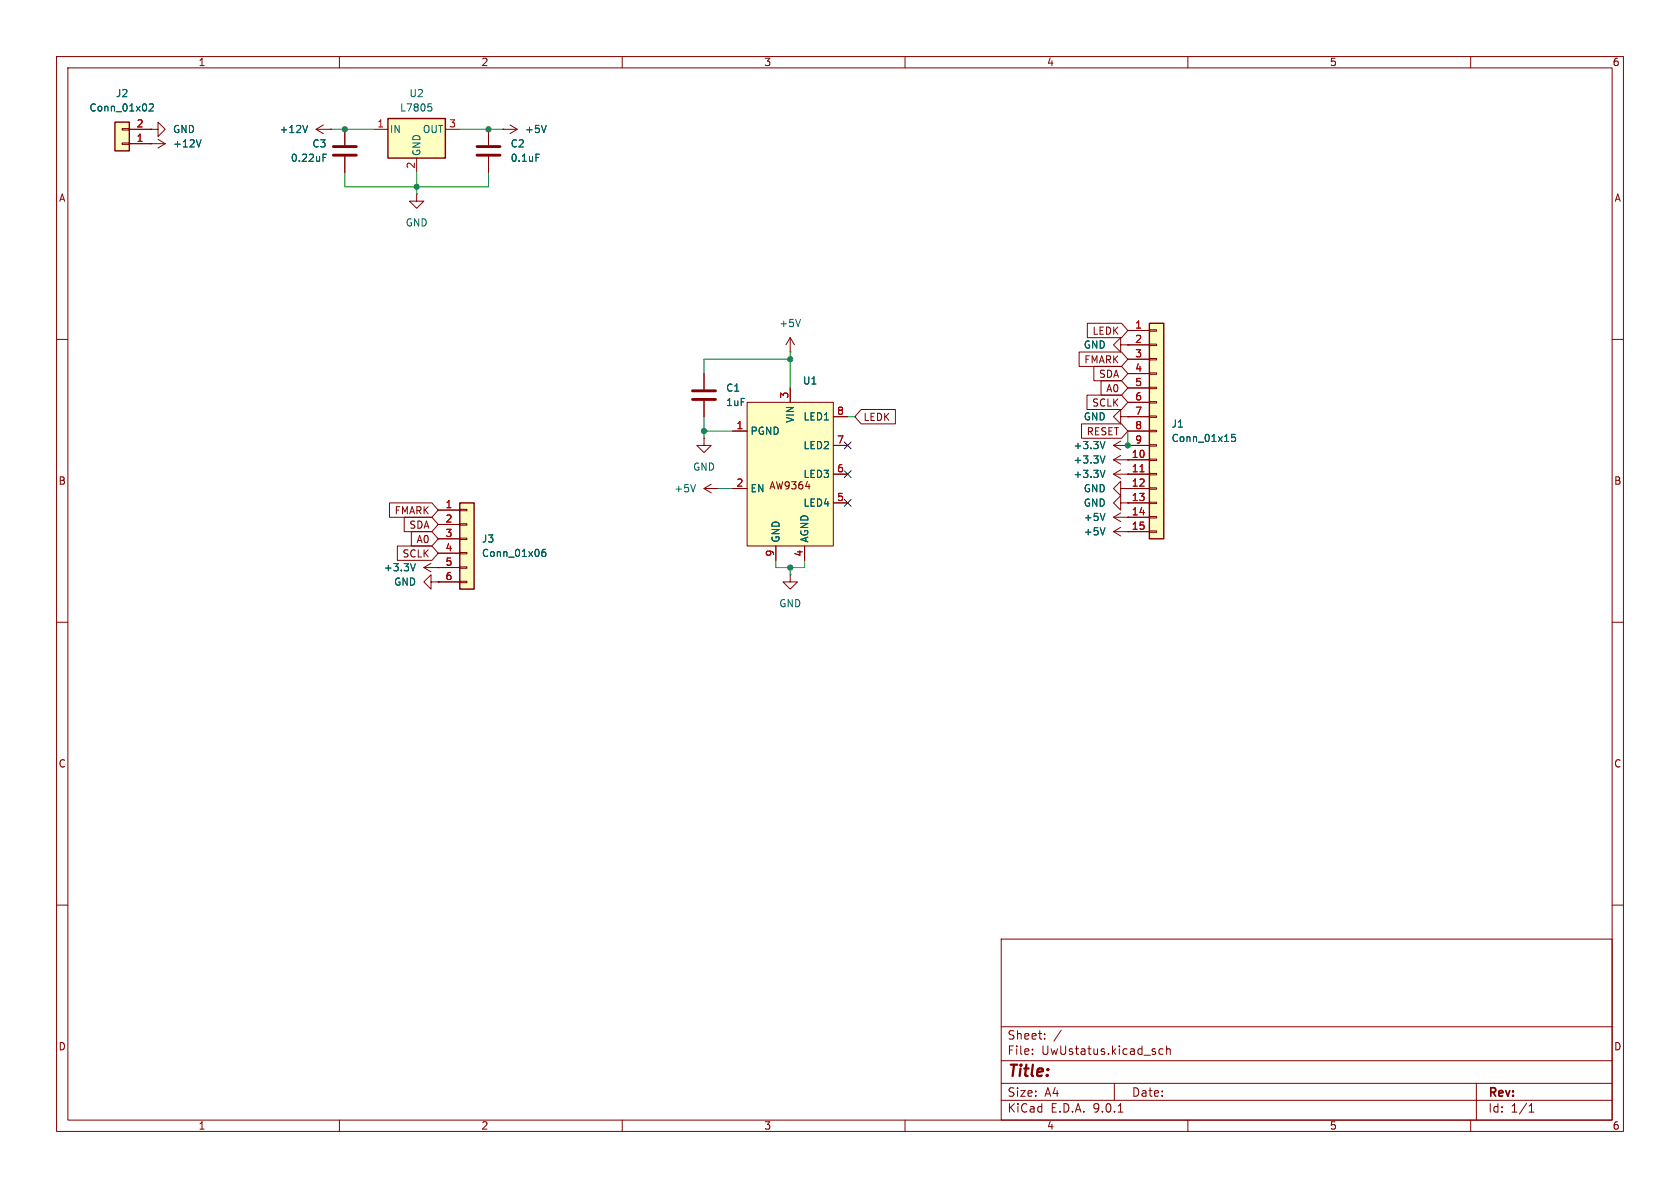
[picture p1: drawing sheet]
(kicad_sch
 (version 20250114)
 (generator "eeschema")
 (generator_version "9.0")
 (paper "A4")
 (lib_symbols
  (symbol "Chips:AW9364" (exclude_from_sim no) (in_bom yes) (on_board yes)
   (property "Reference" "U" (at 0 0 0) (effects (font (size 1.27 1.27))))
   (property "Value" "" (at 0 0 0) (effects (font (size 1.27 1.27))))
   (property "Footprint" "" (at 0 0 0) (effects (font (size 1.27 1.27)) (hide yes)))
   (property "Datasheet" "" (at 0 0 0) (effects (font (size 1.27 1.27)) (hide yes)))
   (property "Description" "" (at 0 0 0) (effects (font (size 1.27 1.27)) (hide yes)))
   (symbol "AW9364_1_1"
    (rectangle (start -7.62 12.7) (end 7.62 -12.7) (stroke (width 0) (type solid)) (fill (type background)))
    (text "AW9364" (at 0 -2.032 0) (effects (font (size 1.27 1.27))))
    (pin power_in line (at -10.16 7.62 0) (length 2.54) (name "PGND" (effects (font (size 1.27 1.27)))) (number "1" (effects (font (size 1.27 1.27)))))
    (pin input line (at -10.16 -2.54 0) (length 2.54) (name "EN" (effects (font (size 1.27 1.27)))) (number "2" (effects (font (size 1.27 1.27)))))
    (pin input line (at -2.54 -15.24 90) (length 2.54) (name "GND" (effects (font (size 1.27 1.27)))) (number "9" (effects (font (size 1.27 1.27)))))
    (pin power_in line (at 0 15.24 270) (length 2.54) (name "VIN" (effects (font (size 1.27 1.27)))) (number "3" (effects (font (size 1.27 1.27)))))
    (pin power_in line (at 2.54 -15.24 90) (length 2.54) (name "AGND" (effects (font (size 1.27 1.27)))) (number "4" (effects (font (size 1.27 1.27)))))
    (pin input line (at 10.16 10.16 180) (length 2.54) (name "LED1" (effects (font (size 1.27 1.27)))) (number "8" (effects (font (size 1.27 1.27)))))
    (pin input line (at 10.16 5.08 180) (length 2.54) (name "LED2" (effects (font (size 1.27 1.27)))) (number "7" (effects (font (size 1.27 1.27)))))
    (pin input line (at 10.16 0 180) (length 2.54) (name "LED3" (effects (font (size 1.27 1.27)))) (number "6" (effects (font (size 1.27 1.27)))))
    (pin input line (at 10.16 -5.08 180) (length 2.54) (name "LED4" (effects (font (size 1.27 1.27)))) (number "5" (effects (font (size 1.27 1.27))))))
   (embedded_fonts no))
  (symbol "Connector_Generic:Conn_01x02"
   (pin_names
    (offset 1.016) (hide yes)) (exclude_from_sim no) (in_bom yes) (on_board yes)
   (property "Reference" "J" (at 0 2.54 0) (effects (font (size 1.27 1.27))))
   (property "Value" "Conn_01x02" (at 0 -5.08 0) (effects (font (size 1.27 1.27))))
   (property "Footprint" "" (at 0 0 0) (effects (font (size 1.27 1.27)) (hide yes)))
   (property "Datasheet" "~" (at 0 0 0) (effects (font (size 1.27 1.27)) (hide yes)))
   (property "Description" "Generic connector, single row, 01x02, script generated (kicad-library-utils/schlib/autogen/connector/)" (at 0 0 0) (effects (font (size 1.27 1.27)) (hide yes)))
   (symbol "Conn_01x02_1_1"
    (rectangle (start -1.27 1.27) (end 1.27 -3.81) (stroke (width 0.254) (type default)) (fill (type background)))
    (rectangle (start -1.27 0.127) (end 0 -0.127) (stroke (width 0.1524) (type default)) (fill (type none)))
    (rectangle (start -1.27 -2.413) (end 0 -2.667) (stroke (width 0.1524) (type default)) (fill (type none)))
    (pin passive line (at -5.08 0 0) (length 3.81) (name "Pin_1" (effects (font (size 1.27 1.27)))) (number "1" (effects (font (size 1.27 1.27)))))
    (pin passive line (at -5.08 -2.54 0) (length 3.81) (name "Pin_2" (effects (font (size 1.27 1.27)))) (number "2" (effects (font (size 1.27 1.27))))))
   (embedded_fonts no))
  (symbol "Connector_Generic:Conn_01x06"
   (pin_names
    (offset 1.016) (hide yes)) (exclude_from_sim no) (in_bom yes) (on_board yes)
   (property "Reference" "J" (at 0 7.62 0) (effects (font (size 1.27 1.27))))
   (property "Value" "Conn_01x06" (at 0 -10.16 0) (effects (font (size 1.27 1.27))))
   (property "Footprint" "" (at 0 0 0) (effects (font (size 1.27 1.27)) (hide yes)))
   (property "Datasheet" "~" (at 0 0 0) (effects (font (size 1.27 1.27)) (hide yes)))
   (property "Description" "Generic connector, single row, 01x06, script generated (kicad-library-utils/schlib/autogen/connector/)" (at 0 0 0) (effects (font (size 1.27 1.27)) (hide yes)))
   (symbol "Conn_01x06_1_1"
    (rectangle (start -1.27 6.35) (end 1.27 -8.89) (stroke (width 0.254) (type default)) (fill (type background)))
    (rectangle (start -1.27 5.207) (end 0 4.953) (stroke (width 0.1524) (type default)) (fill (type none)))
    (rectangle (start -1.27 2.667) (end 0 2.413) (stroke (width 0.1524) (type default)) (fill (type none)))
    (rectangle (start -1.27 0.127) (end 0 -0.127) (stroke (width 0.1524) (type default)) (fill (type none)))
    (rectangle (start -1.27 -2.413) (end 0 -2.667) (stroke (width 0.1524) (type default)) (fill (type none)))
    (rectangle (start -1.27 -4.953) (end 0 -5.207) (stroke (width 0.1524) (type default)) (fill (type none)))
    (rectangle (start -1.27 -7.493) (end 0 -7.747) (stroke (width 0.1524) (type default)) (fill (type none)))
    (pin passive line (at -5.08 5.08 0) (length 3.81) (name "Pin_1" (effects (font (size 1.27 1.27)))) (number "1" (effects (font (size 1.27 1.27)))))
    (pin passive line (at -5.08 2.54 0) (length 3.81) (name "Pin_2" (effects (font (size 1.27 1.27)))) (number "2" (effects (font (size 1.27 1.27)))))
    (pin passive line (at -5.08 0 0) (length 3.81) (name "Pin_3" (effects (font (size 1.27 1.27)))) (number "3" (effects (font (size 1.27 1.27)))))
    (pin passive line (at -5.08 -2.54 0) (length 3.81) (name "Pin_4" (effects (font (size 1.27 1.27)))) (number "4" (effects (font (size 1.27 1.27)))))
    (pin passive line (at -5.08 -5.08 0) (length 3.81) (name "Pin_5" (effects (font (size 1.27 1.27)))) (number "5" (effects (font (size 1.27 1.27)))))
    (pin passive line (at -5.08 -7.62 0) (length 3.81) (name "Pin_6" (effects (font (size 1.27 1.27)))) (number "6" (effects (font (size 1.27 1.27))))))
   (embedded_fonts no))
  (symbol "Connector_Generic:Conn_01x15"
   (pin_names
    (offset 1.016) (hide yes)) (exclude_from_sim no) (in_bom yes) (on_board yes)
   (property "Reference" "J" (at 0 20.32 0) (effects (font (size 1.27 1.27))))
   (property "Value" "Conn_01x15" (at 0 -20.32 0) (effects (font (size 1.27 1.27))))
   (property "Footprint" "" (at 0 0 0) (effects (font (size 1.27 1.27)) (hide yes)))
   (property "Datasheet" "~" (at 0 0 0) (effects (font (size 1.27 1.27)) (hide yes)))
   (property "Description" "Generic connector, single row, 01x15, script generated (kicad-library-utils/schlib/autogen/connector/)" (at 0 0 0) (effects (font (size 1.27 1.27)) (hide yes)))
   (symbol "Conn_01x15_1_1"
    (rectangle (start -1.27 19.05) (end 1.27 -19.05) (stroke (width 0.254) (type default)) (fill (type background)))
    (rectangle (start -1.27 17.907) (end 0 17.653) (stroke (width 0.1524) (type default)) (fill (type none)))
    (rectangle (start -1.27 15.367) (end 0 15.113) (stroke (width 0.1524) (type default)) (fill (type none)))
    (rectangle (start -1.27 12.827) (end 0 12.573) (stroke (width 0.1524) (type default)) (fill (type none)))
    (rectangle (start -1.27 10.287) (end 0 10.033) (stroke (width 0.1524) (type default)) (fill (type none)))
    (rectangle (start -1.27 7.747) (end 0 7.493) (stroke (width 0.1524) (type default)) (fill (type none)))
    (rectangle (start -1.27 5.207) (end 0 4.953) (stroke (width 0.1524) (type default)) (fill (type none)))
    (rectangle (start -1.27 2.667) (end 0 2.413) (stroke (width 0.1524) (type default)) (fill (type none)))
    (rectangle (start -1.27 0.127) (end 0 -0.127) (stroke (width 0.1524) (type default)) (fill (type none)))
    (rectangle (start -1.27 -2.413) (end 0 -2.667) (stroke (width 0.1524) (type default)) (fill (type none)))
    (rectangle (start -1.27 -4.953) (end 0 -5.207) (stroke (width 0.1524) (type default)) (fill (type none)))
    (rectangle (start -1.27 -7.493) (end 0 -7.747) (stroke (width 0.1524) (type default)) (fill (type none)))
    (rectangle (start -1.27 -10.033) (end 0 -10.287) (stroke (width 0.1524) (type default)) (fill (type none)))
    (rectangle (start -1.27 -12.573) (end 0 -12.827) (stroke (width 0.1524) (type default)) (fill (type none)))
    (rectangle (start -1.27 -15.113) (end 0 -15.367) (stroke (width 0.1524) (type default)) (fill (type none)))
    (rectangle (start -1.27 -17.653) (end 0 -17.907) (stroke (width 0.1524) (type default)) (fill (type none)))
    (pin passive line (at -5.08 17.78 0) (length 3.81) (name "Pin_1" (effects (font (size 1.27 1.27)))) (number "1" (effects (font (size 1.27 1.27)))))
    (pin passive line (at -5.08 15.24 0) (length 3.81) (name "Pin_2" (effects (font (size 1.27 1.27)))) (number "2" (effects (font (size 1.27 1.27)))))
    (pin passive line (at -5.08 12.7 0) (length 3.81) (name "Pin_3" (effects (font (size 1.27 1.27)))) (number "3" (effects (font (size 1.27 1.27)))))
    (pin passive line (at -5.08 10.16 0) (length 3.81) (name "Pin_4" (effects (font (size 1.27 1.27)))) (number "4" (effects (font (size 1.27 1.27)))))
    (pin passive line (at -5.08 7.62 0) (length 3.81) (name "Pin_5" (effects (font (size 1.27 1.27)))) (number "5" (effects (font (size 1.27 1.27)))))
    (pin passive line (at -5.08 5.08 0) (length 3.81) (name "Pin_6" (effects (font (size 1.27 1.27)))) (number "6" (effects (font (size 1.27 1.27)))))
    (pin passive line (at -5.08 2.54 0) (length 3.81) (name "Pin_7" (effects (font (size 1.27 1.27)))) (number "7" (effects (font (size 1.27 1.27)))))
    (pin passive line (at -5.08 0 0) (length 3.81) (name "Pin_8" (effects (font (size 1.27 1.27)))) (number "8" (effects (font (size 1.27 1.27)))))
    (pin passive line (at -5.08 -2.54 0) (length 3.81) (name "Pin_9" (effects (font (size 1.27 1.27)))) (number "9" (effects (font (size 1.27 1.27)))))
    (pin passive line (at -5.08 -5.08 0) (length 3.81) (name "Pin_10" (effects (font (size 1.27 1.27)))) (number "10" (effects (font (size 1.27 1.27)))))
    (pin passive line (at -5.08 -7.62 0) (length 3.81) (name "Pin_11" (effects (font (size 1.27 1.27)))) (number "11" (effects (font (size 1.27 1.27)))))
    (pin passive line (at -5.08 -10.16 0) (length 3.81) (name "Pin_12" (effects (font (size 1.27 1.27)))) (number "12" (effects (font (size 1.27 1.27)))))
    (pin passive line (at -5.08 -12.7 0) (length 3.81) (name "Pin_13" (effects (font (size 1.27 1.27)))) (number "13" (effects (font (size 1.27 1.27)))))
    (pin passive line (at -5.08 -15.24 0) (length 3.81) (name "Pin_14" (effects (font (size 1.27 1.27)))) (number "14" (effects (font (size 1.27 1.27)))))
    (pin passive line (at -5.08 -17.78 0) (length 3.81) (name "Pin_15" (effects (font (size 1.27 1.27)))) (number "15" (effects (font (size 1.27 1.27))))))
   (embedded_fonts no))
  (symbol "Device:C"
   (pin_numbers (hide yes))
   (pin_names
    (offset 0.254)) (exclude_from_sim no) (in_bom yes) (on_board yes)
   (property "Reference" "C" (at 0.635 2.54 0) (effects (font (size 1.27 1.27)) (justify left)))
   (property "Value" "C" (at 0.635 -2.54 0) (effects (font (size 1.27 1.27)) (justify left)))
   (property "Footprint" "" (at 0.9652 -3.81 0) (effects (font (size 1.27 1.27)) (hide yes)))
   (property "Datasheet" "~" (at 0 0 0) (effects (font (size 1.27 1.27)) (hide yes)))
   (property "Description" "Unpolarized capacitor" (at 0 0 0) (effects (font (size 1.27 1.27)) (hide yes)))
   (symbol "C_0_1"
    (polyline (pts (xy -2.032 0.762) (xy 2.032 0.762)) (stroke (width 0.508) (type default)) (fill (type none)))
    (polyline (pts (xy -2.032 -0.762) (xy 2.032 -0.762)) (stroke (width 0.508) (type default)) (fill (type none))))
   (symbol "C_1_1"
    (pin passive line (at 0 3.81 270) (length 2.794) (name "~" (effects (font (size 1.27 1.27)))) (number "1" (effects (font (size 1.27 1.27)))))
    (pin passive line (at 0 -3.81 90) (length 2.794) (name "~" (effects (font (size 1.27 1.27)))) (number "2" (effects (font (size 1.27 1.27))))))
   (embedded_fonts no))
  (symbol "Regulator_Linear:L7805"
   (pin_names
    (offset 0.254)) (exclude_from_sim no) (in_bom yes) (on_board yes)
   (property "Reference" "U" (at -3.81 3.175 0) (effects (font (size 1.27 1.27))))
   (property "Value" "L7805" (at 0 3.175 0) (effects (font (size 1.27 1.27)) (justify left)))
   (property "Footprint" "" (at 0.635 -3.81 0) (effects (font (size 1.27 1.27)
    (italic yes)) (justify left) (hide yes)))
   (property "Datasheet" "http://www.st.com/content/ccc/resource/technical/document/datasheet/41/4f/b3/b0/12/d4/47/88/CD00000444.pdf/files/CD00000444.pdf/jcr:content/translations/en.CD00000444.pdf" (at 0 -1.27 0) (effects (font (size 1.27 1.27)) (hide yes)))
   (property "Description" "Positive 1.5A 35V Linear Regulator, Fixed Output 5V, TO-220/TO-263/TO-252" (at 0 0 0) (effects (font (size 1.27 1.27)) (hide yes)))
   (symbol "L7805_0_1"
    (rectangle (start -5.08 1.905) (end 5.08 -5.08) (stroke (width 0.254) (type default)) (fill (type background))))
   (symbol "L7805_1_1"
    (pin power_in line (at -7.62 0 0) (length 2.54) (name "IN" (effects (font (size 1.27 1.27)))) (number "1" (effects (font (size 1.27 1.27)))))
    (pin power_in line (at 0 -7.62 90) (length 2.54) (name "GND" (effects (font (size 1.27 1.27)))) (number "2" (effects (font (size 1.27 1.27)))))
    (pin power_out line (at 7.62 0 180) (length 2.54) (name "OUT" (effects (font (size 1.27 1.27)))) (number "3" (effects (font (size 1.27 1.27))))))
   (embedded_fonts no))
  (symbol "power:+12V"
   (power)
   (pin_numbers (hide yes))
   (pin_names
    (offset 0) (hide yes)) (exclude_from_sim no) (in_bom yes) (on_board yes)
   (property "Reference" "#PWR" (at 0 -3.81 0) (effects (font (size 1.27 1.27)) (hide yes)))
   (property "Value" "+12V" (at 0 3.556 0) (effects (font (size 1.27 1.27))))
   (property "Footprint" "" (at 0 0 0) (effects (font (size 1.27 1.27)) (hide yes)))
   (property "Datasheet" "" (at 0 0 0) (effects (font (size 1.27 1.27)) (hide yes)))
   (property "Description" "Power symbol creates a global label with name \"+12V\"" (at 0 0 0) (effects (font (size 1.27 1.27)) (hide yes)))
   (symbol "+12V_0_1"
    (polyline (pts (xy -0.762 1.27) (xy 0 2.54)) (stroke (width 0) (type default)) (fill (type none)))
    (polyline (pts (xy 0 2.54) (xy 0.762 1.27)) (stroke (width 0) (type default)) (fill (type none)))
    (polyline (pts (xy 0 0) (xy 0 2.54)) (stroke (width 0) (type default)) (fill (type none))))
   (symbol "+12V_1_1"
    (pin power_in line (at 0 0 90) (length 0) (name "~" (effects (font (size 1.27 1.27)))) (number "1" (effects (font (size 1.27 1.27))))))
   (embedded_fonts no))
  (symbol "power:+3.3V"
   (power)
   (pin_numbers (hide yes))
   (pin_names
    (offset 0) (hide yes)) (exclude_from_sim no) (in_bom yes) (on_board yes)
   (property "Reference" "#PWR" (at 0 -3.81 0) (effects (font (size 1.27 1.27)) (hide yes)))
   (property "Value" "+3.3V" (at 0 3.556 0) (effects (font (size 1.27 1.27))))
   (property "Footprint" "" (at 0 0 0) (effects (font (size 1.27 1.27)) (hide yes)))
   (property "Datasheet" "" (at 0 0 0) (effects (font (size 1.27 1.27)) (hide yes)))
   (property "Description" "Power symbol creates a global label with name \"+3.3V\"" (at 0 0 0) (effects (font (size 1.27 1.27)) (hide yes)))
   (symbol "+3.3V_0_1"
    (polyline (pts (xy -0.762 1.27) (xy 0 2.54)) (stroke (width 0) (type default)) (fill (type none)))
    (polyline (pts (xy 0 2.54) (xy 0.762 1.27)) (stroke (width 0) (type default)) (fill (type none)))
    (polyline (pts (xy 0 0) (xy 0 2.54)) (stroke (width 0) (type default)) (fill (type none))))
   (symbol "+3.3V_1_1"
    (pin power_in line (at 0 0 90) (length 0) (name "~" (effects (font (size 1.27 1.27)))) (number "1" (effects (font (size 1.27 1.27))))))
   (embedded_fonts no))
  (symbol "power:+5V"
   (power)
   (pin_numbers (hide yes))
   (pin_names
    (offset 0) (hide yes)) (exclude_from_sim no) (in_bom yes) (on_board yes)
   (property "Reference" "#PWR" (at 0 -3.81 0) (effects (font (size 1.27 1.27)) (hide yes)))
   (property "Value" "+5V" (at 0 3.556 0) (effects (font (size 1.27 1.27))))
   (property "Footprint" "" (at 0 0 0) (effects (font (size 1.27 1.27)) (hide yes)))
   (property "Datasheet" "" (at 0 0 0) (effects (font (size 1.27 1.27)) (hide yes)))
   (property "Description" "Power symbol creates a global label with name \"+5V\"" (at 0 0 0) (effects (font (size 1.27 1.27)) (hide yes)))
   (symbol "+5V_0_1"
    (polyline (pts (xy -0.762 1.27) (xy 0 2.54)) (stroke (width 0) (type default)) (fill (type none)))
    (polyline (pts (xy 0 2.54) (xy 0.762 1.27)) (stroke (width 0) (type default)) (fill (type none)))
    (polyline (pts (xy 0 0) (xy 0 2.54)) (stroke (width 0) (type default)) (fill (type none))))
   (symbol "+5V_1_1"
    (pin power_in line (at 0 0 90) (length 0) (name "~" (effects (font (size 1.27 1.27)))) (number "1" (effects (font (size 1.27 1.27))))))
   (embedded_fonts no))
  (symbol "power:GND"
   (power)
   (pin_numbers (hide yes))
   (pin_names
    (offset 0) (hide yes)) (exclude_from_sim no) (in_bom yes) (on_board yes)
   (property "Reference" "#PWR" (at 0 -6.35 0) (effects (font (size 1.27 1.27)) (hide yes)))
   (property "Value" "GND" (at 0 -3.81 0) (effects (font (size 1.27 1.27))))
   (property "Footprint" "" (at 0 0 0) (effects (font (size 1.27 1.27)) (hide yes)))
   (property "Datasheet" "" (at 0 0 0) (effects (font (size 1.27 1.27)) (hide yes)))
   (property "Description" "Power symbol creates a global label with name \"GND\" , ground" (at 0 0 0) (effects (font (size 1.27 1.27)) (hide yes)))
   (symbol "GND_0_1"
    (polyline (pts (xy 0 0) (xy 0 -1.27) (xy 1.27 -1.27) (xy 0 -2.54) (xy -1.27 -1.27) (xy 0 -1.27)) (stroke (width 0) (type default)) (fill (type none))))
   (symbol "GND_1_1"
    (pin power_in line (at 0 0 270) (length 0) (name "~" (effects (font (size 1.27 1.27)))) (number "1" (effects (font (size 1.27 1.27))))))
   (embedded_fonts no)))
 (junction
  (at 139.7 63.5)
  (diameter 0)
  (color 0 0 0 0))
 (junction
  (at 199.39 78.74)
  (diameter 0)
  (color 0 0 0 0))
 (junction
  (at 86.36 22.86)
  (diameter 0)
  (color 0 0 0 0))
 (junction
  (at 60.96 22.86)
  (diameter 0)
  (color 0 0 0 0))
 (junction
  (at 139.7 100.33)
  (diameter 0)
  (color 0 0 0 0))
 (junction
  (at 124.46 76.2)
  (diameter 0)
  (color 0 0 0 0))
 (junction
  (at 73.66 33.02)
  (diameter 0)
  (color 0 0 0 0))
 (no_connect
  (at 149.86 88.9))
 (no_connect
  (at 149.86 83.82))
 (no_connect
  (at 149.86 78.74))
 (wire
  (pts (xy 124.46 76.2) (xy 129.54 76.2))
  (stroke (width 0) (type default)))
 (wire
  (pts (xy 199.39 76.2) (xy 199.39 78.74))
  (stroke (width 0) (type default)))
 (wire
  (pts (xy 60.96 33.02) (xy 60.96 30.48))
  (stroke (width 0) (type default)))
 (wire
  (pts (xy 137.16 100.33) (xy 137.16 99.06))
  (stroke (width 0) (type default)))
 (wire
  (pts (xy 73.66 33.02) (xy 60.96 33.02))
  (stroke (width 0) (type default)))
 (wire
  (pts (xy 139.7 62.23) (xy 139.7 63.5))
  (stroke (width 0) (type default)))
 (wire
  (pts (xy 124.46 76.2) (xy 124.46 77.47))
  (stroke (width 0) (type default)))
 (wire
  (pts (xy 142.24 99.06) (xy 142.24 100.33))
  (stroke (width 0) (type default)))
 (wire
  (pts (xy 86.36 33.02) (xy 73.66 33.02))
  (stroke (width 0) (type default)))
 (wire
  (pts (xy 81.28 22.86) (xy 86.36 22.86))
  (stroke (width 0) (type default)))
 (wire
  (pts (xy 60.96 22.86) (xy 66.04 22.86))
  (stroke (width 0) (type default)))
 (wire
  (pts (xy 127 86.36) (xy 129.54 86.36))
  (stroke (width 0) (type default)))
 (wire
  (pts (xy 73.66 33.02) (xy 73.66 34.29))
  (stroke (width 0) (type default)))
 (wire
  (pts (xy 124.46 73.66) (xy 124.46 76.2))
  (stroke (width 0) (type default)))
 (wire
  (pts (xy 139.7 100.33) (xy 137.16 100.33))
  (stroke (width 0) (type default)))
 (wire
  (pts (xy 149.86 73.66) (xy 151.13 73.66))
  (stroke (width 0) (type default)))
 (wire
  (pts (xy 86.36 30.48) (xy 86.36 33.02))
  (stroke (width 0) (type default)))
 (wire
  (pts (xy 73.66 33.02) (xy 73.66 30.48))
  (stroke (width 0) (type default)))
 (wire
  (pts (xy 58.42 22.86) (xy 60.96 22.86))
  (stroke (width 0) (type default)))
 (wire
  (pts (xy 142.24 100.33) (xy 139.7 100.33))
  (stroke (width 0) (type default)))
 (wire
  (pts (xy 124.46 63.5) (xy 139.7 63.5))
  (stroke (width 0) (type default)))
 (wire
  (pts (xy 139.7 63.5) (xy 139.7 68.58))
  (stroke (width 0) (type default)))
 (wire
  (pts (xy 86.36 22.86) (xy 88.9 22.86))
  (stroke (width 0) (type default)))
 (wire
  (pts (xy 124.46 66.04) (xy 124.46 63.5))
  (stroke (width 0) (type default)))
 (wire
  (pts (xy 139.7 100.33) (xy 139.7 101.6))
  (stroke (width 0) (type default)))
 (global_label "FMARK"
  (shape input)
  (at 199.39 63.5 180)
  (fields_autoplaced yes)
  (effects (font (size 1.27 1.27)) (justify right))
  (property "Intersheetrefs" "${INTERSHEET_REFS}" (at 190.2362 63.5 0) (effects (font (size 1.27 1.27)) (justify right) (hide yes))))
 (global_label "SDA"
  (shape input)
  (at 77.47 92.71 180)
  (fields_autoplaced yes)
  (effects (font (size 1.27 1.27)) (justify right))
  (property "Intersheetrefs" "${INTERSHEET_REFS}" (at 70.9167 92.71 0) (effects (font (size 1.27 1.27)) (justify right) (hide yes))))
 (global_label "LEDK"
  (shape input)
  (at 199.39 58.42 180)
  (fields_autoplaced yes)
  (effects (font (size 1.27 1.27)) (justify right))
  (property "Intersheetrefs" "${INTERSHEET_REFS}" (at 191.6877 58.42 0) (effects (font (size 1.27 1.27)) (justify right) (hide yes))))
 (global_label "SCLK"
  (shape input)
  (at 199.39 71.12 180)
  (fields_autoplaced yes)
  (effects (font (size 1.27 1.27)) (justify right))
  (property "Intersheetrefs" "${INTERSHEET_REFS}" (at 191.6272 71.12 0) (effects (font (size 1.27 1.27)) (justify right) (hide yes))))
 (global_label "A0"
  (shape input)
  (at 199.39 68.58 180)
  (fields_autoplaced yes)
  (effects (font (size 1.27 1.27)) (justify right))
  (property "Intersheetrefs" "${INTERSHEET_REFS}" (at 194.1067 68.58 0) (effects (font (size 1.27 1.27)) (justify right) (hide yes))))
 (global_label "RESET"
  (shape input)
  (at 199.39 76.2 180)
  (fields_autoplaced yes)
  (effects (font (size 1.27 1.27)) (justify right))
  (property "Intersheetrefs" "${INTERSHEET_REFS}" (at 190.6597 76.2 0) (effects (font (size 1.27 1.27)) (justify right) (hide yes))))
 (global_label "LEDK"
  (shape input)
  (at 151.13 73.66 0)
  (fields_autoplaced yes)
  (effects (font (size 1.27 1.27)) (justify left))
  (property "Intersheetrefs" "${INTERSHEET_REFS}" (at 158.8323 73.66 0) (effects (font (size 1.27 1.27)) (justify left) (hide yes))))
 (global_label "SDA"
  (shape input)
  (at 199.39 66.04 180)
  (fields_autoplaced yes)
  (effects (font (size 1.27 1.27)) (justify right))
  (property "Intersheetrefs" "${INTERSHEET_REFS}" (at 192.8367 66.04 0) (effects (font (size 1.27 1.27)) (justify right) (hide yes))))
 (global_label "A0"
  (shape input)
  (at 77.47 95.25 180)
  (fields_autoplaced yes)
  (effects (font (size 1.27 1.27)) (justify right))
  (property "Intersheetrefs" "${INTERSHEET_REFS}" (at 72.1867 95.25 0) (effects (font (size 1.27 1.27)) (justify right) (hide yes))))
 (global_label "FMARK"
  (shape input)
  (at 77.47 90.17 180)
  (fields_autoplaced yes)
  (effects (font (size 1.27 1.27)) (justify right))
  (property "Intersheetrefs" "${INTERSHEET_REFS}" (at 68.3162 90.17 0) (effects (font (size 1.27 1.27)) (justify right) (hide yes))))
 (global_label "SCLK"
  (shape input)
  (at 77.47 97.79 180)
  (fields_autoplaced yes)
  (effects (font (size 1.27 1.27)) (justify right))
  (property "Intersheetrefs" "${INTERSHEET_REFS}" (at 69.7072 97.79 0) (effects (font (size 1.27 1.27)) (justify right) (hide yes))))
 (symbol
  (lib_id "power:+12V")
  (at 58.42 22.86 90)
  (unit 1)
  (exclude_from_sim no)
  (in_bom yes)
  (on_board yes)
  (dnp no)
  (fields_autoplaced yes)
  (property "Reference" "#PWR016" (at 62.23 22.86 0) (effects (font (size 1.27 1.27)) (hide yes)))
  (property "Value" "+12V" (at 54.61 22.8599 90) (effects (font (size 1.27 1.27)) (justify left)))
  (property "Footprint" "" (at 58.42 22.86 0) (effects (font (size 1.27 1.27)) (hide yes)))
  (property "Datasheet" "" (at 58.42 22.86 0) (effects (font (size 1.27 1.27)) (hide yes)))
  (property "Description" "Power symbol creates a global label with name \"+12V\"" (at 58.42 22.86 0) (effects (font (size 1.27 1.27)) (hide yes)))
  (pin "1"))
 (symbol
  (lib_id "Regulator_Linear:L7805")
  (at 73.66 22.86 0)
  (unit 1)
  (exclude_from_sim no)
  (in_bom yes)
  (on_board yes)
  (dnp no)
  (fields_autoplaced yes)
  (property "Reference" "U2" (at 73.66 16.51 0) (effects (font (size 1.27 1.27))))
  (property "Value" "L7805" (at 73.66 19.05 0) (effects (font (size 1.27 1.27))))
  (property "Footprint" "Package_TO_SOT_SMD:TO-252-2" (at 74.295 26.67 0) (effects (font (size 1.27 1.27)
    (italic yes)) (justify left) (hide yes)))
  (property "Datasheet" "http://www.st.com/content/ccc/resource/technical/document/datasheet/41/4f/b3/b0/12/d4/47/88/CD00000444.pdf/files/CD00000444.pdf/jcr:content/translations/en.CD00000444.pdf" (at 73.66 24.13 0) (effects (font (size 1.27 1.27)) (hide yes)))
  (property "Description" "Positive 1.5A 35V Linear Regulator, Fixed Output 5V, TO-220/TO-263/TO-252" (at 73.66 22.86 0) (effects (font (size 1.27 1.27)) (hide yes)))
  (pin "1")
  (pin "2")
  (pin "3"))
 (symbol
  (lib_id "Device:C")
  (at 86.36 26.67 0)
  (unit 1)
  (exclude_from_sim no)
  (in_bom yes)
  (on_board yes)
  (dnp no)
  (fields_autoplaced yes)
  (property "Reference" "C2" (at 90.17 25.3999 0) (effects (font (size 1.27 1.27)) (justify left)))
  (property "Value" "0.1uF" (at 90.17 27.9399 0) (effects (font (size 1.27 1.27)) (justify left)))
  (property "Footprint" "Capacitor_SMD:C_0805_2012Metric_Pad1.18x1.45mm_HandSolder" (at 87.3252 30.48 0) (effects (font (size 1.27 1.27)) (hide yes)))
  (property "Datasheet" "~" (at 86.36 26.67 0) (effects (font (size 1.27 1.27)) (hide yes)))
  (property "Description" "Unpolarized capacitor" (at 86.36 26.67 0) (effects (font (size 1.27 1.27)) (hide yes)))
  (pin "1")
  (pin "2"))
 (symbol
  (lib_id "power:+5V")
  (at 199.39 91.44 90)
  (unit 1)
  (exclude_from_sim no)
  (in_bom yes)
  (on_board yes)
  (dnp no)
  (fields_autoplaced yes)
  (property "Reference" "#PWR011" (at 203.2 91.44 0) (effects (font (size 1.27 1.27)) (hide yes)))
  (property "Value" "+5V" (at 195.58 91.4399 90) (effects (font (size 1.27 1.27)) (justify left)))
  (property "Footprint" "" (at 199.39 91.44 0) (effects (font (size 1.27 1.27)) (hide yes)))
  (property "Datasheet" "" (at 199.39 91.44 0) (effects (font (size 1.27 1.27)) (hide yes)))
  (property "Description" "Power symbol creates a global label with name \"+5V\"" (at 199.39 91.44 0) (effects (font (size 1.27 1.27)) (hide yes)))
  (pin "1"))
 (symbol
  (lib_id "power:GND")
  (at 199.39 60.96 270)
  (unit 1)
  (exclude_from_sim no)
  (in_bom yes)
  (on_board yes)
  (dnp no)
  (fields_autoplaced yes)
  (property "Reference" "#PWR04" (at 193.04 60.96 0) (effects (font (size 1.27 1.27)) (hide yes)))
  (property "Value" "GND" (at 195.58 60.9599 90) (effects (font (size 1.27 1.27)) (justify right)))
  (property "Footprint" "" (at 199.39 60.96 0) (effects (font (size 1.27 1.27)) (hide yes)))
  (property "Datasheet" "" (at 199.39 60.96 0) (effects (font (size 1.27 1.27)) (hide yes)))
  (property "Description" "Power symbol creates a global label with name \"GND\" , ground" (at 199.39 60.96 0) (effects (font (size 1.27 1.27)) (hide yes)))
  (pin "1"))
 (symbol
  (lib_id "power:GND")
  (at 199.39 73.66 270)
  (unit 1)
  (exclude_from_sim no)
  (in_bom yes)
  (on_board yes)
  (dnp no)
  (fields_autoplaced yes)
  (property "Reference" "#PWR019" (at 193.04 73.66 0) (effects (font (size 1.27 1.27)) (hide yes)))
  (property "Value" "GND" (at 195.58 73.6599 90) (effects (font (size 1.27 1.27)) (justify right)))
  (property "Footprint" "" (at 199.39 73.66 0) (effects (font (size 1.27 1.27)) (hide yes)))
  (property "Datasheet" "" (at 199.39 73.66 0) (effects (font (size 1.27 1.27)) (hide yes)))
  (property "Description" "Power symbol creates a global label with name \"GND\" , ground" (at 199.39 73.66 0) (effects (font (size 1.27 1.27)) (hide yes)))
  (pin "1"))
 (symbol
  (lib_id "power:GND")
  (at 124.46 77.47 0)
  (unit 1)
  (exclude_from_sim no)
  (in_bom yes)
  (on_board yes)
  (dnp no)
  (fields_autoplaced yes)
  (property "Reference" "#PWR02" (at 124.46 83.82 0) (effects (font (size 1.27 1.27)) (hide yes)))
  (property "Value" "GND" (at 124.46 82.55 0) (effects (font (size 1.27 1.27))))
  (property "Footprint" "" (at 124.46 77.47 0) (effects (font (size 1.27 1.27)) (hide yes)))
  (property "Datasheet" "" (at 124.46 77.47 0) (effects (font (size 1.27 1.27)) (hide yes)))
  (property "Description" "Power symbol creates a global label with name \"GND\" , ground" (at 124.46 77.47 0) (effects (font (size 1.27 1.27)) (hide yes)))
  (pin "1"))
 (symbol
  (lib_id "Connector_Generic:Conn_01x02")
  (at 21.59 25.4 180)
  (unit 1)
  (exclude_from_sim no)
  (in_bom yes)
  (on_board yes)
  (dnp no)
  (fields_autoplaced yes)
  (property "Reference" "J2" (at 21.59 16.51 0) (effects (font (size 1.27 1.27))))
  (property "Value" "Conn_01x02" (at 21.59 19.05 0) (effects (font (size 1.27 1.27))))
  (property "Footprint" "TerminalBlock_Phoenix:TerminalBlock_Phoenix_MKDS-1,5-2-5.08_1x02_P5.08mm_Horizontal" (at 21.59 25.4 0) (effects (font (size 1.27 1.27)) (hide yes)))
  (property "Datasheet" "~" (at 21.59 25.4 0) (effects (font (size 1.27 1.27)) (hide yes)))
  (property "Description" "Generic connector, single row, 01x02, script generated (kicad-library-utils/schlib/autogen/connector/)" (at 21.59 25.4 0) (effects (font (size 1.27 1.27)) (hide yes)))
  (pin "1")
  (pin "2"))
 (symbol
  (lib_id "power:GND")
  (at 77.47 102.87 270)
  (unit 1)
  (exclude_from_sim no)
  (in_bom yes)
  (on_board yes)
  (dnp no)
  (fields_autoplaced yes)
  (property "Reference" "#PWR018" (at 71.12 102.87 0) (effects (font (size 1.27 1.27)) (hide yes)))
  (property "Value" "GND" (at 73.66 102.8699 90) (effects (font (size 1.27 1.27)) (justify right)))
  (property "Footprint" "" (at 77.47 102.87 0) (effects (font (size 1.27 1.27)) (hide yes)))
  (property "Datasheet" "" (at 77.47 102.87 0) (effects (font (size 1.27 1.27)) (hide yes)))
  (property "Description" "Power symbol creates a global label with name \"GND\" , ground" (at 77.47 102.87 0) (effects (font (size 1.27 1.27)) (hide yes)))
  (pin "1"))
 (symbol
  (lib_id "power:+5V")
  (at 199.39 93.98 90)
  (unit 1)
  (exclude_from_sim no)
  (in_bom yes)
  (on_board yes)
  (dnp no)
  (fields_autoplaced yes)
  (property "Reference" "#PWR010" (at 203.2 93.98 0) (effects (font (size 1.27 1.27)) (hide yes)))
  (property "Value" "+5V" (at 195.58 93.9799 90) (effects (font (size 1.27 1.27)) (justify left)))
  (property "Footprint" "" (at 199.39 93.98 0) (effects (font (size 1.27 1.27)) (hide yes)))
  (property "Datasheet" "" (at 199.39 93.98 0) (effects (font (size 1.27 1.27)) (hide yes)))
  (property "Description" "Power symbol creates a global label with name \"+5V\"" (at 199.39 93.98 0) (effects (font (size 1.27 1.27)) (hide yes)))
  (pin "1"))
 (symbol
  (lib_id "power:+3.3V")
  (at 199.39 83.82 90)
  (unit 1)
  (exclude_from_sim no)
  (in_bom yes)
  (on_board yes)
  (dnp no)
  (fields_autoplaced yes)
  (property "Reference" "#PWR07" (at 203.2 83.82 0) (effects (font (size 1.27 1.27)) (hide yes)))
  (property "Value" "+3.3V" (at 195.58 83.8199 90) (effects (font (size 1.27 1.27)) (justify left)))
  (property "Footprint" "" (at 199.39 83.82 0) (effects (font (size 1.27 1.27)) (hide yes)))
  (property "Datasheet" "" (at 199.39 83.82 0) (effects (font (size 1.27 1.27)) (hide yes)))
  (property "Description" "Power symbol creates a global label with name \"+3.3V\"" (at 199.39 83.82 0) (effects (font (size 1.27 1.27)) (hide yes)))
  (pin "1"))
 (symbol
  (lib_id "power:+3.3V")
  (at 199.39 81.28 90)
  (unit 1)
  (exclude_from_sim no)
  (in_bom yes)
  (on_board yes)
  (dnp no)
  (fields_autoplaced yes)
  (property "Reference" "#PWR08" (at 203.2 81.28 0) (effects (font (size 1.27 1.27)) (hide yes)))
  (property "Value" "+3.3V" (at 195.58 81.2799 90) (effects (font (size 1.27 1.27)) (justify left)))
  (property "Footprint" "" (at 199.39 81.28 0) (effects (font (size 1.27 1.27)) (hide yes)))
  (property "Datasheet" "" (at 199.39 81.28 0) (effects (font (size 1.27 1.27)) (hide yes)))
  (property "Description" "Power symbol creates a global label with name \"+3.3V\"" (at 199.39 81.28 0) (effects (font (size 1.27 1.27)) (hide yes)))
  (pin "1"))
 (symbol
  (lib_id "Device:C")
  (at 124.46 69.85 0)
  (unit 1)
  (exclude_from_sim no)
  (in_bom yes)
  (on_board yes)
  (dnp no)
  (fields_autoplaced yes)
  (property "Reference" "C1" (at 128.27 68.5799 0) (effects (font (size 1.27 1.27)) (justify left)))
  (property "Value" "1uF" (at 128.27 71.1199 0) (effects (font (size 1.27 1.27)) (justify left)))
  (property "Footprint" "Capacitor_SMD:C_0805_2012Metric_Pad1.18x1.45mm_HandSolder" (at 125.4252 73.66 0) (effects (font (size 1.27 1.27)) (hide yes)))
  (property "Datasheet" "~" (at 124.46 69.85 0) (effects (font (size 1.27 1.27)) (hide yes)))
  (property "Description" "Unpolarized capacitor" (at 124.46 69.85 0) (effects (font (size 1.27 1.27)) (hide yes)))
  (pin "1")
  (pin "2"))
 (symbol
  (lib_id "power:GND")
  (at 199.39 88.9 270)
  (unit 1)
  (exclude_from_sim no)
  (in_bom yes)
  (on_board yes)
  (dnp no)
  (fields_autoplaced yes)
  (property "Reference" "#PWR06" (at 193.04 88.9 0) (effects (font (size 1.27 1.27)) (hide yes)))
  (property "Value" "GND" (at 195.58 88.8999 90) (effects (font (size 1.27 1.27)) (justify right)))
  (property "Footprint" "" (at 199.39 88.9 0) (effects (font (size 1.27 1.27)) (hide yes)))
  (property "Datasheet" "" (at 199.39 88.9 0) (effects (font (size 1.27 1.27)) (hide yes)))
  (property "Description" "Power symbol creates a global label with name \"GND\" , ground" (at 199.39 88.9 0) (effects (font (size 1.27 1.27)) (hide yes)))
  (pin "1"))
 (symbol
  (lib_id "power:+5V")
  (at 88.9 22.86 270)
  (unit 1)
  (exclude_from_sim no)
  (in_bom yes)
  (on_board yes)
  (dnp no)
  (fields_autoplaced yes)
  (property "Reference" "#PWR015" (at 85.09 22.86 0) (effects (font (size 1.27 1.27)) (hide yes)))
  (property "Value" "+5V" (at 92.71 22.8599 90) (effects (font (size 1.27 1.27)) (justify left)))
  (property "Footprint" "" (at 88.9 22.86 0) (effects (font (size 1.27 1.27)) (hide yes)))
  (property "Datasheet" "" (at 88.9 22.86 0) (effects (font (size 1.27 1.27)) (hide yes)))
  (property "Description" "Power symbol creates a global label with name \"+5V\"" (at 88.9 22.86 0) (effects (font (size 1.27 1.27)) (hide yes)))
  (pin "1"))
 (symbol
  (lib_id "Connector_Generic:Conn_01x06")
  (at 82.55 95.25 0)
  (unit 1)
  (exclude_from_sim no)
  (in_bom yes)
  (on_board yes)
  (dnp no)
  (fields_autoplaced yes)
  (property "Reference" "J3" (at 85.09 95.2499 0) (effects (font (size 1.27 1.27)) (justify left)))
  (property "Value" "Conn_01x06" (at 85.09 97.7899 0) (effects (font (size 1.27 1.27)) (justify left)))
  (property "Footprint" "Connector_PinHeader_2.54mm:PinHeader_1x06_P2.54mm_Vertical" (at 82.55 95.25 0) (effects (font (size 1.27 1.27)) (hide yes)))
  (property "Datasheet" "~" (at 82.55 95.25 0) (effects (font (size 1.27 1.27)) (hide yes)))
  (property "Description" "Generic connector, single row, 01x06, script generated (kicad-library-utils/schlib/autogen/connector/)" (at 82.55 95.25 0) (effects (font (size 1.27 1.27)) (hide yes)))
  (pin "6")
  (pin "1")
  (pin "4")
  (pin "5")
  (pin "3")
  (pin "2"))
 (symbol
  (lib_id "Chips:AW9364")
  (at 139.7 83.82 0)
  (unit 1)
  (exclude_from_sim no)
  (in_bom yes)
  (on_board yes)
  (dnp no)
  (fields_autoplaced yes)
  (property "Reference" "U1" (at 141.8433 67.31 0) (effects (font (size 1.27 1.27)) (justify left)))
  (property "Value" "~" (at 141.8433 69.85 0) (effects (font (size 1.27 1.27)) (justify left)))
  (property "Footprint" "Package_DFN_QFN:DFN-8-1EP_2x2mm_P0.5mm_EP0.6x1.2mm" (at 139.7 83.82 0) (effects (font (size 1.27 1.27)) (hide yes)))
  (property "Datasheet" "" (at 139.7 83.82 0) (effects (font (size 1.27 1.27)) (hide yes)))
  (property "Description" "" (at 139.7 83.82 0) (effects (font (size 1.27 1.27)) (hide yes)))
  (pin "9")
  (pin "2")
  (pin "1")
  (pin "8")
  (pin "3")
  (pin "5")
  (pin "7")
  (pin "4")
  (pin "6"))
 (symbol
  (lib_id "power:+3.3V")
  (at 77.47 100.33 90)
  (unit 1)
  (exclude_from_sim no)
  (in_bom yes)
  (on_board yes)
  (dnp no)
  (fields_autoplaced yes)
  (property "Reference" "#PWR017" (at 81.28 100.33 0) (effects (font (size 1.27 1.27)) (hide yes)))
  (property "Value" "+3.3V" (at 73.66 100.3299 90) (effects (font (size 1.27 1.27)) (justify left)))
  (property "Footprint" "" (at 77.47 100.33 0) (effects (font (size 1.27 1.27)) (hide yes)))
  (property "Datasheet" "" (at 77.47 100.33 0) (effects (font (size 1.27 1.27)) (hide yes)))
  (property "Description" "Power symbol creates a global label with name \"+3.3V\"" (at 77.47 100.33 0) (effects (font (size 1.27 1.27)) (hide yes)))
  (pin "1"))
 (symbol
  (lib_id "Device:C")
  (at 60.96 26.67 0)
  (unit 1)
  (exclude_from_sim no)
  (in_bom yes)
  (on_board yes)
  (dnp no)
  (property "Reference" "C3" (at 55.118 25.4 0) (effects (font (size 1.27 1.27)) (justify left)))
  (property "Value" "0.22uF" (at 51.308 27.94 0) (effects (font (size 1.27 1.27)) (justify left)))
  (property "Footprint" "Capacitor_SMD:C_0805_2012Metric_Pad1.18x1.45mm_HandSolder" (at 61.9252 30.48 0) (effects (font (size 1.27 1.27)) (hide yes)))
  (property "Datasheet" "~" (at 60.96 26.67 0) (effects (font (size 1.27 1.27)) (hide yes)))
  (property "Description" "Unpolarized capacitor" (at 60.96 26.67 0) (effects (font (size 1.27 1.27)) (hide yes)))
  (pin "1")
  (pin "2"))
 (symbol
  (lib_id "power:GND")
  (at 139.7 101.6 0)
  (unit 1)
  (exclude_from_sim no)
  (in_bom yes)
  (on_board yes)
  (dnp no)
  (fields_autoplaced yes)
  (property "Reference" "#PWR03" (at 139.7 107.95 0) (effects (font (size 1.27 1.27)) (hide yes)))
  (property "Value" "GND" (at 139.7 106.68 0) (effects (font (size 1.27 1.27))))
  (property "Footprint" "" (at 139.7 101.6 0) (effects (font (size 1.27 1.27)) (hide yes)))
  (property "Datasheet" "" (at 139.7 101.6 0) (effects (font (size 1.27 1.27)) (hide yes)))
  (property "Description" "Power symbol creates a global label with name \"GND\" , ground" (at 139.7 101.6 0) (effects (font (size 1.27 1.27)) (hide yes)))
  (pin "1"))
 (symbol
  (lib_id "power:GND")
  (at 199.39 86.36 270)
  (unit 1)
  (exclude_from_sim no)
  (in_bom yes)
  (on_board yes)
  (dnp no)
  (fields_autoplaced yes)
  (property "Reference" "#PWR05" (at 193.04 86.36 0) (effects (font (size 1.27 1.27)) (hide yes)))
  (property "Value" "GND" (at 195.58 86.3599 90) (effects (font (size 1.27 1.27)) (justify right)))
  (property "Footprint" "" (at 199.39 86.36 0) (effects (font (size 1.27 1.27)) (hide yes)))
  (property "Datasheet" "" (at 199.39 86.36 0) (effects (font (size 1.27 1.27)) (hide yes)))
  (property "Description" "Power symbol creates a global label with name \"GND\" , ground" (at 199.39 86.36 0) (effects (font (size 1.27 1.27)) (hide yes)))
  (pin "1"))
 (symbol
  (lib_id "Connector_Generic:Conn_01x15")
  (at 204.47 76.2 0)
  (unit 1)
  (exclude_from_sim no)
  (in_bom yes)
  (on_board yes)
  (dnp no)
  (fields_autoplaced yes)
  (property "Reference" "J1" (at 207.01 74.9299 0) (effects (font (size 1.27 1.27)) (justify left)))
  (property "Value" "Conn_01x15" (at 207.01 77.4699 0) (effects (font (size 1.27 1.27)) (justify left)))
  (property "Footprint" "Connector_FFC-FPC:Hirose_FH26-15S-0.3SHW_2Rows-15Pins-1MP_P0.60mm_Horizontal" (at 204.47 76.2 0) (effects (font (size 1.27 1.27)) (hide yes)))
  (property "Datasheet" "~" (at 204.47 76.2 0) (effects (font (size 1.27 1.27)) (hide yes)))
  (property "Description" "Generic connector, single row, 01x15, script generated (kicad-library-utils/schlib/autogen/connector/)" (at 204.47 76.2 0) (effects (font (size 1.27 1.27)) (hide yes)))
  (pin "9")
  (pin "11")
  (pin "13")
  (pin "10")
  (pin "14")
  (pin "8")
  (pin "1")
  (pin "12")
  (pin "5")
  (pin "7")
  (pin "2")
  (pin "4")
  (pin "3")
  (pin "6")
  (pin "15"))
 (symbol
  (lib_id "power:+5V")
  (at 139.7 62.23 0)
  (unit 1)
  (exclude_from_sim no)
  (in_bom yes)
  (on_board yes)
  (dnp no)
  (fields_autoplaced yes)
  (property "Reference" "#PWR01" (at 139.7 66.04 0) (effects (font (size 1.27 1.27)) (hide yes)))
  (property "Value" "+5V" (at 139.7 57.15 0) (effects (font (size 1.27 1.27))))
  (property "Footprint" "" (at 139.7 62.23 0) (effects (font (size 1.27 1.27)) (hide yes)))
  (property "Datasheet" "" (at 139.7 62.23 0) (effects (font (size 1.27 1.27)) (hide yes)))
  (property "Description" "Power symbol creates a global label with name \"+5V\"" (at 139.7 62.23 0) (effects (font (size 1.27 1.27)) (hide yes)))
  (pin "1"))
 (symbol
  (lib_id "power:GND")
  (at 26.67 22.86 90)
  (unit 1)
  (exclude_from_sim no)
  (in_bom yes)
  (on_board yes)
  (dnp no)
  (fields_autoplaced yes)
  (property "Reference" "#PWR013" (at 33.02 22.86 0) (effects (font (size 1.27 1.27)) (hide yes)))
  (property "Value" "GND" (at 30.48 22.8599 90) (effects (font (size 1.27 1.27)) (justify right)))
  (property "Footprint" "" (at 26.67 22.86 0) (effects (font (size 1.27 1.27)) (hide yes)))
  (property "Datasheet" "" (at 26.67 22.86 0) (effects (font (size 1.27 1.27)) (hide yes)))
  (property "Description" "Power symbol creates a global label with name \"GND\" , ground" (at 26.67 22.86 0) (effects (font (size 1.27 1.27)) (hide yes)))
  (pin "1"))
 (symbol
  (lib_id "power:+5V")
  (at 127 86.36 90)
  (unit 1)
  (exclude_from_sim no)
  (in_bom yes)
  (on_board yes)
  (dnp no)
  (fields_autoplaced yes)
  (property "Reference" "#PWR020" (at 130.81 86.36 0) (effects (font (size 1.27 1.27)) (hide yes)))
  (property "Value" "+5V" (at 123.19 86.3599 90) (effects (font (size 1.27 1.27)) (justify left)))
  (property "Footprint" "" (at 127 86.36 0) (effects (font (size 1.27 1.27)) (hide yes)))
  (property "Datasheet" "" (at 127 86.36 0) (effects (font (size 1.27 1.27)) (hide yes)))
  (property "Description" "Power symbol creates a global label with name \"+5V\"" (at 127 86.36 0) (effects (font (size 1.27 1.27)) (hide yes)))
  (pin "1"))
 (symbol
  (lib_id "power:+12V")
  (at 26.67 25.4 270)
  (unit 1)
  (exclude_from_sim no)
  (in_bom yes)
  (on_board yes)
  (dnp no)
  (fields_autoplaced yes)
  (property "Reference" "#PWR012" (at 22.86 25.4 0) (effects (font (size 1.27 1.27)) (hide yes)))
  (property "Value" "+12V" (at 30.48 25.3999 90) (effects (font (size 1.27 1.27)) (justify left)))
  (property "Footprint" "" (at 26.67 25.4 0) (effects (font (size 1.27 1.27)) (hide yes)))
  (property "Datasheet" "" (at 26.67 25.4 0) (effects (font (size 1.27 1.27)) (hide yes)))
  (property "Description" "Power symbol creates a global label with name \"+12V\"" (at 26.67 25.4 0) (effects (font (size 1.27 1.27)) (hide yes)))
  (pin "1"))
 (symbol
  (lib_id "power:GND")
  (at 73.66 34.29 0)
  (unit 1)
  (exclude_from_sim no)
  (in_bom yes)
  (on_board yes)
  (dnp no)
  (fields_autoplaced yes)
  (property "Reference" "#PWR014" (at 73.66 40.64 0) (effects (font (size 1.27 1.27)) (hide yes)))
  (property "Value" "GND" (at 73.66 39.37 0) (effects (font (size 1.27 1.27))))
  (property "Footprint" "" (at 73.66 34.29 0) (effects (font (size 1.27 1.27)) (hide yes)))
  (property "Datasheet" "" (at 73.66 34.29 0) (effects (font (size 1.27 1.27)) (hide yes)))
  (property "Description" "Power symbol creates a global label with name \"GND\" , ground" (at 73.66 34.29 0) (effects (font (size 1.27 1.27)) (hide yes)))
  (pin "1"))
 (symbol
  (lib_id "power:+3.3V")
  (at 199.39 78.74 90)
  (unit 1)
  (exclude_from_sim no)
  (in_bom yes)
  (on_board yes)
  (dnp no)
  (fields_autoplaced yes)
  (property "Reference" "#PWR09" (at 203.2 78.74 0) (effects (font (size 1.27 1.27)) (hide yes)))
  (property "Value" "+3.3V" (at 195.58 78.7399 90) (effects (font (size 1.27 1.27)) (justify left)))
  (property "Footprint" "" (at 199.39 78.74 0) (effects (font (size 1.27 1.27)) (hide yes)))
  (property "Datasheet" "" (at 199.39 78.74 0) (effects (font (size 1.27 1.27)) (hide yes)))
  (property "Description" "Power symbol creates a global label with name \"+3.3V\"" (at 199.39 78.74 0) (effects (font (size 1.27 1.27)) (hide yes)))
  (pin "1"))
 (sheet_instances
  (path ""
   (page "1")))
 (embedded_fonts no))
